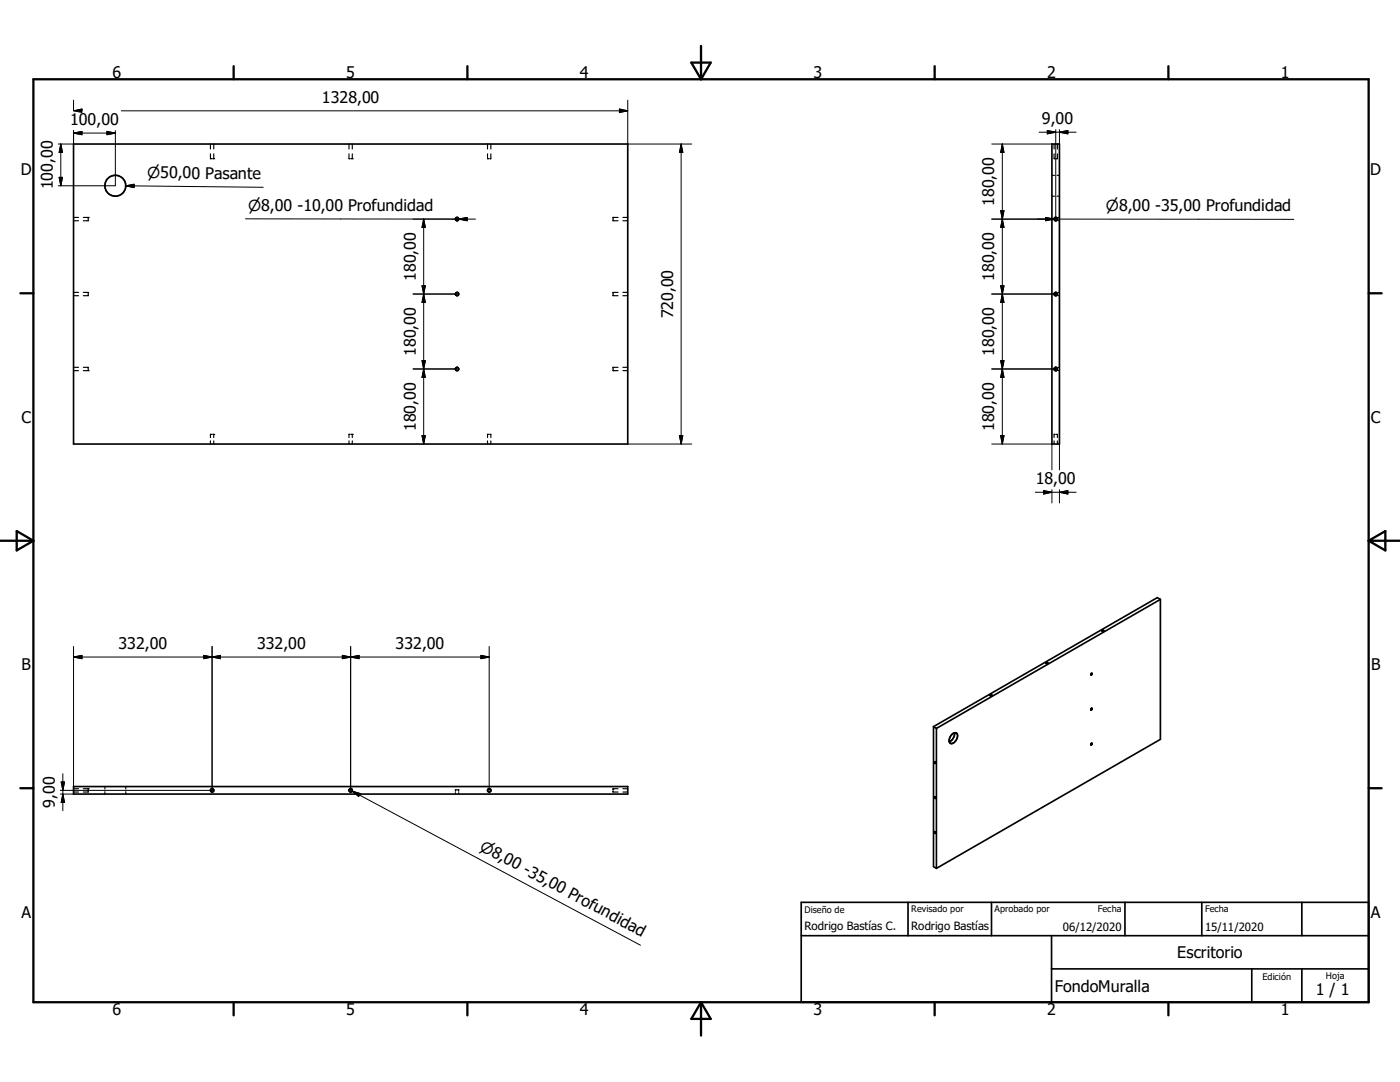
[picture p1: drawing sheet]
<svg xmlns="http://www.w3.org/2000/svg" width="279mm" height="216mm" viewBox="0 0 279 216" stroke-linecap="round" stroke-linejoin="round" font-family="sans-serif">
<g fill="none" stroke="#000" stroke-width=".33">
<path d="M14.7 28.7h110.6v59.9h-110.6zM209.9 28.7h1.5v59.9h-1.5zM231.6 119.6v27.9l-44.7 25.8M231.6 119.6l-.6-.4-44.7 25.8M231.6 119.6l-44.7 25.7M197.6 138.7h.3a.15 .15 0 0 1-.1 .2 .15 .15 0 0 1-.2-.2zM208.8 132.2l.3 .1-.3 .1zM217.7 134.4h.2l-.1 .3zM219.9 125.8h.4a.17 .17 0 0 1-.2 .2 .17 .17 0 0 1-.2-.2zM14.7 156.9h110.6v1.5h-110.6zM186.3 145v27.9l.6 .4M186.3 145l.6 .3"/>
<path d="M186.7 159.3h.1M186.7 152.3h.1M186.9 145.3v28M189.9 146.6a.62 .62 0 0 1 .7-.4 .62 .62 0 0 1 .5 .6 1.55 1.55 0 0 1-1.3 1.6 .9 .9 0 0 1-.2-1.4zM190.5 146.2a1.75 1.75 0 0 1-1 1.8M217.7 141.4h.2l-.1 .3zM217.7 148.4l.2-.1-.1 .3zM159.9 186.7h113.2M159.9 180.1h113.2v19.9h-113.2zM181.2 180.1v6.6M197.9 180.1v6.6M209.9 193.3h63.2"/>
<path d="M209.9 186.7v13.3M224.5 180.1v6.6M239.8 180.1v6.6M249.8 193.3v6.7M259.8 180.1v6.6M259.8 193.3v6.7"/>
<circle cx="23" cy="37.1" r="2.08"/>
<circle cx="91.2" cy="58.7" r=".33"/>
<circle cx="91.2" cy="43.7" r=".34"/>
<circle cx="210.7" cy="43.7" r=".33"/>
<circle cx="210.7" cy="58.7" r=".33"/>
<circle cx="91.2" cy="73.6" r=".33"/>
<circle cx="210.7" cy="73.6" r=".34"/>
<circle cx="42.3" cy="157.7" r=".33"/>
<circle cx="70" cy="157.7" r=".33"/>
<circle cx="97.6" cy="157.7" r=".33"/>
<circle cx="186.6" cy="159.2" r=".17"/>
<circle cx="186.6" cy="152.2" r=".17"/>
<circle cx="186.6" cy="166.1" r=".14"/>
</g>
<g fill="none" stroke="#000" stroke-width=".23">
<path d="M42 28.7v1M42 30.7v1h.2M42.5 31.7h.2M42.7 31.7h.1M42.7 28.7v1M42.7 30.7v1M69.6 28.7v1M69.6 30.7v1h.3M70.1 31.7h.2M70.3 31.7h.1M70.3 28.7v1M70.3 30.7v1"/>
<path d="M97.3 28.7v1M97.3 30.7v1h.2M98 28.7v1M98 30.7v1h-.2M209.9 35h.5M209.9 39.1h.5M210.4 30.7v1h.2M210.4 28.7v1M210.9 35h.5M210.9 39.1h.5M211 30.7v1h-.2M211 28.7v1"/>
<path d="M14.7 58.3h1M14.7 59h1M14.7 43.4h1M14.7 44h1M16.6 58.3h1v.3M16.6 43.4h1M17.6 43.4h.1M17.6 58.8v.2h-1M17.6 43.8v.2h-1M17.6 43.4v.2M122.4 43.4h.1M122.4 43.4v.2"/>
<path d="M122.4 43.8v.2h.9M122.4 58.8v.2h.9M122.4 43.4h.9M123.3 58.3h-.9v.3M124.3 58.3h1M124.3 59h1M124.3 43.4h1M124.3 44h1M210.6 43.4h.1M210.6 58.8v.2h.3M210.6 43.4h.3M210.6 43.8v.2h.3"/>
<path d="M210.6 43.4v.2M210.9 58.3h-.3v.3M211.2 58.3h.2M211.2 59h.2M211.2 43.4h.2M211.2 44h.2M14.7 73.3h1M14.7 74h1M16.6 73.3h1v.2M16.6 74h1M17.6 74h.1M17.6 73.8v.2"/>
<path d="M122.4 74h.1M122.4 73.8v.2M122.4 74h.9M123.3 73.3h-.9v.2M124.3 73.3h1M124.3 74h1M210.6 74h.1M210.6 74h.3M210.6 73.8v.2M210.9 73.3h-.3v.2M211.2 73.3h.2M211.2 74h.2"/>
<path d="M42 88v.6M42.2 86.7h-.2v.6M42.5 86.7h.2M42.7 86.7h.1M42.7 86.7v.6M42.7 88v.6M69.6 88v.6M69.9 86.7h-.3v.6M70.1 86.7h.2M70.3 86.7h.1M70.3 86.7v.6M70.3 88v.6"/>
<path d="M97.3 88v.6M97.5 86.7h-.2v.6M97.8 86.7h.2v.6M98 88v.6M210.4 88v.6M210.6 86.7h-.2v.6M210.8 86.7h.2v.6M211 88v.6M14.7 157.4h1M14.7 158h1M16.6 157.4h1M17.6 157.4h.1"/>
<path d="M17.6 157.4v.2M17.6 157.8v.2h-1M20.9 156.9v.6M20.9 158v.4M25.1 156.9v.6M25.1 158v.4M90.9 158.2v.2M91.1 157.6h-.2v.3M91.3 157.6h.2v.3M91.5 158.2v.2M122.4 157.4h.1M122.4 157.4v.2"/>
<path d="M122.4 157.8v.2h.9M122.4 157.4h.9M124.3 157.4h1M124.3 158h1"/>
</g>
<g fill="none" stroke="#000" stroke-width=".46">
<path d="M6.7 15.8h266.4v184.2h-266.4zM46.6 13.2v2.6M93.3 13.2v2.6M138 12.5h3.8l-1.9 3.3zM139.9 9.2v6.6M186.5 13.2v2.6M233.2 13.2v2.6M4.1 58.5h2.6M273.1 58.5h2.6M0 107.9h6.7M3.3 106l3.4 1.9-3.4 1.9zM273.1 107.9h6.3"/>
<path d="M273.1 107.9l3.4-1.9v3.8zM4.1 157.3h2.6M273.1 157.3h2.6M46.6 200v2.6M93.3 200v2.6M139.9 200v6.6M139.9 200l1.9 3.3h-3.8zM186.5 200v2.6M233.2 200v2.6"/>
</g>
<g fill="none" stroke="#000" stroke-width=".2">
<path d="M14.7 20v2.1M125.3 20v8.7h12.7M11.8 35.4h.7l-.4 1.7zM12.1 28.7l.4 1.7h-.7zM12.1 28.7v8.4M14.7 26.6l1.7-.4v.7zM14.7 26v2.7h-3.1M14.7 26.6h8.3M14.8 22.1l1.6-.3v.3M21.3 26.2l1.7 .4-1.7 .3zM23 26v11.1h-11.4M24.2 22.1h101.1"/>
<path d="M25.1 37.1l27.4 .3M25.1 37.1l1.7-.3v.6zM123.6 21.8l1.7 .3-1.7 .3zM135.9 28.7v59.9M135.9 28.7l.4 1.7h-.7zM197.9 28.7h12M200 28.7l.4 1.7h-.7zM200 28.7v59.9M207.4 26.4h7.4M209 26l1.7 .4-1.7 .3zM210.7 25.9v17.8M211.4 26.4l1.7-.4v.7z"/>
<path d="M211.4 25.9v2.8M49 43.7h45.9M82.4 58.7h8.8M84.2 57h.7l-.3 1.7zM84.6 43.7v44.9M84.6 58.7l.3 1.6h-.7zM84.6 43.7l.3 1.7h-.7zM91.5 43.7l1.7-.3v.6zM197.9 58.7h12.8M197.9 43.7h13.1M199.7 57h.7l-.4 1.7zM199.7 42h.7l-.4 1.7z"/>
<path d="M200 58.7l.4 1.6h-.7zM200 43.7l.4 1.7h-.7zM208.7 43.4l1.7 .3-1.7 .3zM210.4 43.7l47.8 .1M82.4 73.6h8.8M84.2 72h.7l-.3 1.6zM84.6 73.6l.3 1.7h-.7zM197.9 73.6h12.8M199.7 72h.7l-.4 1.6zM200 73.6l.4 1.7h-.7zM84.2 86.9h.7l-.3 1.7zM125.3 88.6h12.7"/>
<path d="M135.6 86.9h.7l-.4 1.7zM197.9 88.6h12v5.2M199.7 86.9h.7l-.4 1.7zM206.6 98.2h8.2M208.3 97.9l1.6 .3-1.6 .4zM209.9 97.7v2.7M211.4 98.2l1.7-.3v.7zM211.4 88.6v5.2M211.4 97.7v2.7M14.7 131.1l1.7-.3v.6zM14.7 129v27.9M14.7 131.1h82.9"/>
<path d="M40.7 130.8v.6l3.3-.6v.6zM42.3 129v28.7h-30.3M68.3 130.8v.6l3.4-.6v.6zM70 129v28.7M96 130.8l1.6 .3-1.6 .3zM97.6 129v28.7M12 158.4h2.7M12.2 156h.7l-.4 1.7zM12.5 154.4v7.4M12.5 158.4l.4 1.7h-.7zM70.3 157.9l57.5 30.7M70.3 157.9l1.6 .4-.3 .6z"/>
</g>
<g fill="#000" stroke="#000" stroke-width=".2">
<path d="M11.8 35.4h.7l-.4 1.7zM12.1 28.7l.4 1.7h-.7zM14.7 22.1l1.7-.3v.6zM14.7 26.6l1.7-.4v.7zM21.3 26.2l1.7 .4-1.7 .3zM25.1 37.1l1.7-.3v.6zM123.6 21.8l1.7 .3-1.7 .3zM135.9 28.7l.4 1.7h-.7zM200 28.7l.4 1.7h-.7zM209 26l1.7 .4-1.7 .3zM211.4 26.4l1.7-.4v.7zM84.2 57h.7l-.3 1.7z"/>
<path d="M84.6 43.7l.3 1.7h-.7zM91.5 43.7l1.7-.3v.6zM199.7 42h.7l-.4 1.7zM199.7 57h.7l-.4 1.7zM200 43.7l.4 1.7h-.7zM208.7 43.4l1.7 .3-1.7 .3zM84.2 72h.7l-.3 1.6zM84.6 73.6l.3 1.7h-.7zM84.6 58.7l.3 1.6h-.7zM199.7 72h.7l-.4 1.6zM200 58.7l.4 1.6h-.7zM200 73.6l.4 1.7h-.7z"/>
<path d="M84.2 86.9h.7l-.3 1.7zM135.6 86.9h.7l-.4 1.7zM199.7 86.9h.7l-.4 1.7zM208.3 97.9l1.6 .3-1.6 .4zM211.4 98.2l1.7-.3v.7zM14.7 131.1l1.7-.3v.6zM40.7 130.8l1.6 .3-1.6 .3zM42.3 131.1l1.7-.3v.6zM68.3 130.8l1.7 .3-1.7 .3zM70 131.1l1.7-.3v.6zM96 130.8l1.6 .3-1.6 .3zM12.2 156h.7l-.4 1.7z"/>
<path d="M70.3 157.9l1.6 .4-.3 .6zM12.5 158.4l.4 1.7h-.7z"/>
</g>
<g font-size="3.2">
<text x="22.5" y="15.6">6</text>
<text x="69.1" y="15.6">5</text>
<text x="115.7" y="15.6">4</text>
<text x="162.3" y="15.6">3</text>
<text x="209" y="15.6">2</text>
<text x="255.6" y="15.6">1</text>
<text x="64.3" y="20.5">1328,00</text>
<text x="14" y="25">100,00</text>
<text x="207.9" y="24.8">9,00</text>
<text x="4.1" y="35">D</text>
<text x="32" y="35.6" transform="rotate(1 32 35.6)">50,00 Pasante</text>
<text x="273.5" y="35">D</text>
<text x="10.5" y="37.8" transform="rotate(-90 10.5 37.8)">100,00</text>
<text x="198.4" y="41.1" transform="rotate(-90 198.4 41.1)">180,00</text>
<text x="83" y="56" transform="rotate(-90 83 56)">180,00</text>
<text x="198.4" y="56" transform="rotate(-90 198.4 56)">180,00</text>
<text x="134.4" y="63.5" transform="rotate(-90 134.4 63.5)">720,00</text>
<text x="83" y="71" transform="rotate(-90 83 71)">180,00</text>
<text x="198.4" y="71" transform="rotate(-90 198.4 71)">180,00</text>
<text x="4.3" y="84.4">C</text>
<text x="83" y="86" transform="rotate(-90 83 86)">180,00</text>
<text x="198.4" y="86" transform="rotate(-90 198.4 86)">180,00</text>
<text x="273.6" y="84.4">C</text>
<text x="206.7" y="96.6">18,00</text>
<text x="23.7" y="129.5">332,00</text>
<text x="51.3" y="129.5">332,00</text>
<text x="79" y="129.5">332,00</text>
<text x="4.3" y="133.7">B</text>
<text x="273.6" y="133.7">B</text>
<text x="10.9" y="161.2" transform="rotate(-90 10.9 161.2)">9,00</text>
<text x="4.3" y="183.1">A</text>
<text x="273.6" y="183.1">A</text>
<text x="235" y="191.1">Escritorio</text>
<text x="210.5" y="197.9">FondoMuralla</text>
<text x="22.5" y="202.6">6</text>
<text x="69.1" y="202.6">5</text>
<text x="115.7" y="202.6">4</text>
<text x="162.3" y="202.6">3</text>
<text x="209" y="202.6">2</text>
<text x="255.6" y="202.6">1</text>
<text x="262.6" y="198.6">1 / 1</text>
</g>
<g font-size="3">
<text x="29.3" y="35.6">n</text>
<text x="49.5" y="42.1">n8,00 -10,00 Profundidad</text>
<text x="220.7" y="42.2">n8,00 -35,00 Profundidad</text>
<text x="95.5" y="169.5" transform="rotate(28 95.5 169.5)">n8,00 -35,00 Profundidad</text>
</g>
<g font-size="2.3">
<text x="160.5" y="185.5">Rodrigo Bastías C.</text>
<text x="181.9" y="185.5">Rodrigo Bastías</text>
<text x="212.1" y="185.7">06/12/2020</text>
<text x="240.5" y="185.7">15/11/2020</text>
</g>
<g font-size="1.8">
<text x="160.5" y="182.2">Diseño de</text>
<text x="181.9" y="182.1">Revisado por</text>
<text x="198.5" y="182.1">Aprobado por</text>
<text x="219.1" y="182.1">Fecha</text>
<text x="240.5" y="182.1">Fecha</text>
<text x="252" y="195.5">Edición</text>
<text x="264.6" y="195.3">Hoja</text>
</g>
</svg>
